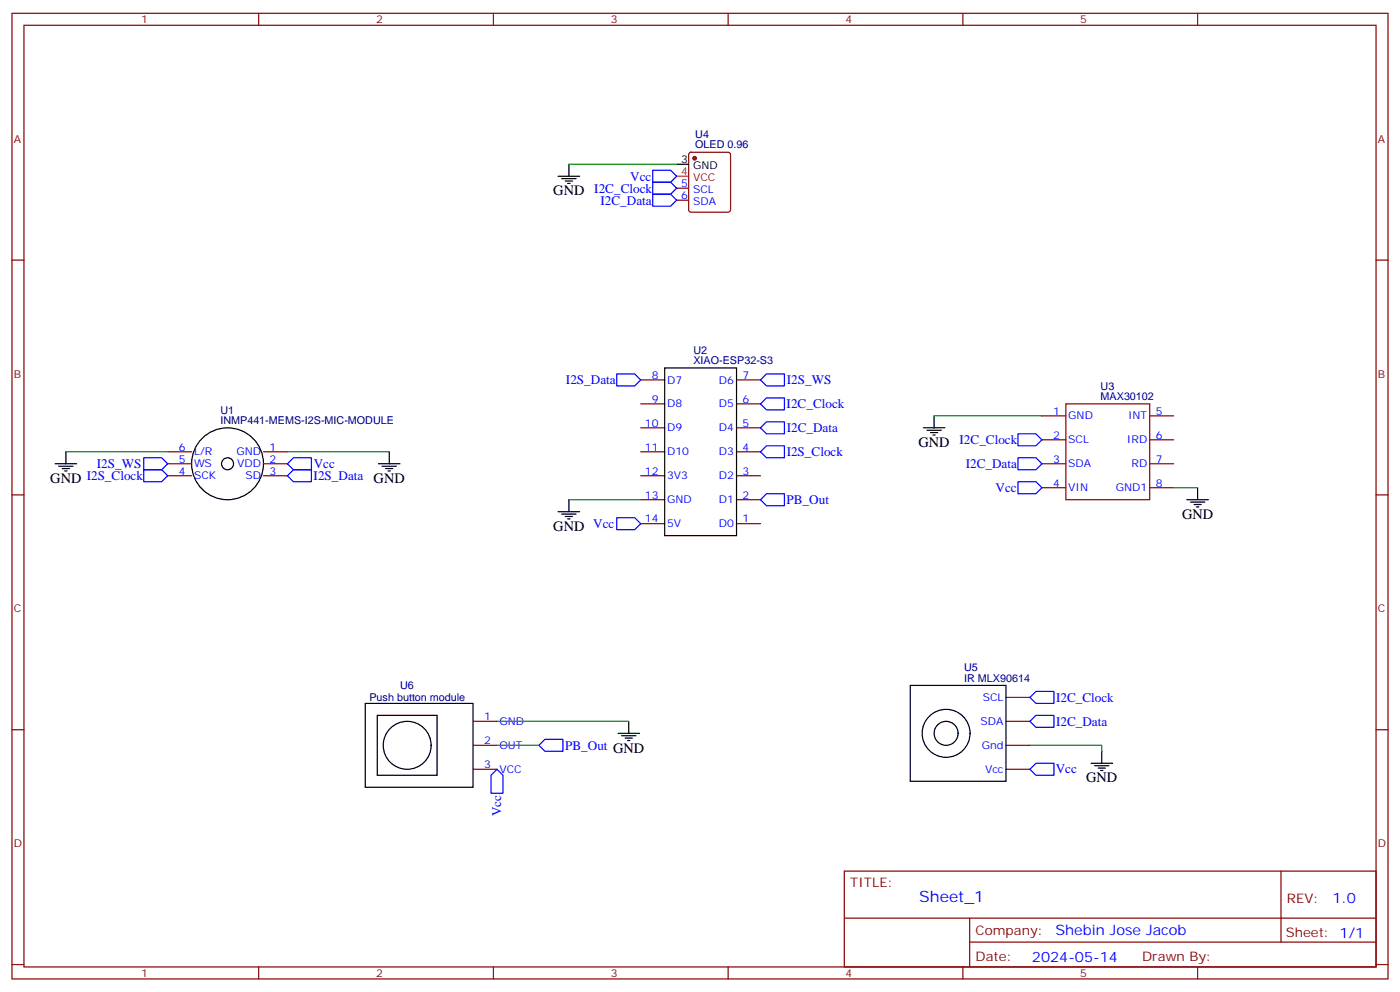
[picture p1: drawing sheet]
<svg xmlns="http://www.w3.org/2000/svg" width="412mm" height="292mm" viewBox="0 0 412 292" stroke-linecap="round" stroke-linejoin="round" font-family="sans-serif">
<g fill="none" stroke="#870000" stroke-width=".35">
<path d="M3.5 3.9h405.4v284.4h-405.4zM7.1 7.4h398.2v277.3h-398.2zM76.2 3.9v3.5M145.3 3.9v3.5M214.5 3.9v3.5M283.6 3.9v3.5M352.8 3.9v3.5M199.3 55.4h3.5M199.3 58.9h3.5M203.1 45l.5-.2h10.9l.5 .2 .2 .5v16.3l-.2 .5-.5 .2h-10.9l-.5-.3-.3-.4v-16.3zM3.5 76.6h3.6M405.3 76.6h3.6"/>
<path d="M188.7 118.9h7.1M188.7 111.9h7.1M217 118.9h7M217 111.9h7M314 118.9h24.7v28.2h-24.7zM49.4 133h7M49.4 136.6h7M77.6 133h7.1M77.6 136.6h7.1M188.7 133h7.1M188.7 126h7.1M217 133h7"/>
<path d="M217 126h7M306.9 136.6h7.1M306.9 129.5h7.1M306.9 122.4h7.1M338.7 136.6h7M338.7 129.5h7M338.7 122.4h7M3.5 145.7h3.6M49.4 140.1h7M77.6 140.1h7.1M188.7 140.1h7.1M188.7 154.2h7.1"/>
<path d="M188.7 147.1h7.1M217 140.1h7M217 154.2h7M217 147.1h7M306.9 143.6h7.1M338.7 143.6h7M405.3 145.7h3.6M3.5 214.9h3.6M139.3 219.5h7.1M139.3 212.4h7.1M296.3 219.5h7.1M296.3 212.4h7.1"/>
<path d="M296.3 205.4h7.1M405.3 214.9h3.6M139.3 226.5h7.1M296.3 226.5h7.1M248.7 256.5h156.6v28.2h-156.6zM377.3 256.5v20.9M248.7 270.4h156.5M285.6 277.4h119.6M285.6 270.4v14.1M3.5 284h3.6M76.2 284.7v3.6M145.3 284.7v3.6"/>
<path d="M214.5 284.7v3.6M283.6 284.7v3.6M352.8 284.7v3.6M405.3 284h3.6"/>
</g>
<g fill="none" stroke="#000" stroke-width=".35">
<path d="M164.4 51.9h6.3M165.5 52.6h4.2M166.5 53.3h2.1M167.2 54h.7M167.6 48.4v3.5M199.3 48.4h3.5M195.8 108.3h21.2v49.4h-21.2zM16.2 136.6h6.4M17.3 137.3h4.2M18.3 138h2.2M19 138.7h.8M19.4 133v3.6"/>
<path d="M111.5 136.6h6.3M112.5 137.3h4.3M113.6 138h2.1M114.3 138.7h.7M114.7 133v3.6M272 126h6.3M273 126.7h4.3M274.1 127.4h2.1M274.8 128.1h.7M275.2 122.4v3.6M164.4 150.7h6.3M165.5 151.4h4.2"/>
<path d="M166.5 152.1h2.1M167.2 152.8h.7M167.6 147.1v3.6M349.6 147.1h6.4M350.7 147.8h4.2M351.7 148.6h2.1M352.4 149.3h.7M352.8 143.6v3.5M107.6 207.1h31.7v24.7h-31.7zM111.1 210.6h17.7v17.7h-17.7zM182 215.9h6.4M183.1 216.6h4.2"/>
<path d="M184.1 217.3h2.2M184.9 218.1h.7M185.2 212.4v3.5M268.1 201.8h28.2v28.2h-28.2zM321.4 224.8h6.3M322.4 225.5h4.3M323.5 226.2h2.1M324.2 226.9h.7M324.6 221.2v3.6"/>
<circle cx="67" cy="136.6" r="10.6"/>
<circle cx="67" cy="136.6" r="1.76"/>
<circle cx="119.9" cy="219.5" r="7.1"/>
<circle cx="278.7" cy="215.9" r="7.1"/>
<circle cx="278.7" cy="215.9" r="3.5"/>
</g>
<circle cx="204.6" cy="46.6" r=".53" fill="#870000" stroke="#870000" stroke-width=".35"/>
<path d="M199.3 51.9h3.5" fill="none" stroke="#f00" stroke-width=".35"/>
<path d="M167.6 48.4h31.7M19.4 133h30M84.7 133h30M275.2 122.4h31.7M167.6 147.1h21.1M345.7 143.6h7.1M146.4 212.4h38.8M146.4 219.5h12.3M303.4 219.5h21.2v1.7" fill="none" stroke="#008700" stroke-width=".35"/>
<g fill="none" stroke="#00f" stroke-width=".35">
<path d="M192.3 50.1h5.3l1.7 1.8-1.7 1.8h-5.3zM192.3 53.7h5.3l1.7 1.7-1.7 1.8h-5.3zM192.3 57.2h5.3l1.7 1.7-1.7 1.8h-5.3zM181.7 110.1h5.3l1.7 1.8-1.7 1.7h-5.3zM224 118.9l1.8-1.7h5.3v3.5h-5.3zM225.8 110.1h5.3v3.5h-5.3l-1.8-1.7zM42.3 134.8h5.3l1.8 1.8-1.8 1.7h-5.3zM42.3 138.3h5.3l1.8 1.8-1.8 1.8h-5.3zM84.7 136.6l1.7-1.8h5.3v3.5h-5.3zM224 126l1.8-1.8h5.3v3.5h-5.3zM224 133l1.8-1.7h5.3v3.5h-5.3zM299.9 127.7h5.3l1.7 1.8-1.7 1.8h-5.3z"/>
<path d="M299.9 134.8h5.3l1.7 1.8-1.7 1.7h-5.3zM84.7 140.1l1.7-1.8h5.3v3.6h-5.3zM181.7 152.4h5.3l1.7 1.8-1.7 1.8h-5.3zM224 147.1l1.8-1.7h5.3v3.5h-5.3zM299.9 141.9h5.3l1.7 1.7-1.7 1.8h-5.3zM158.7 219.5l1.8-1.8h5.3v3.5h-5.3zM303.4 205.4l1.8-1.8h5.2v3.5h-5.2zM303.4 212.4l1.8-1.8h5.2v3.6h-5.2zM146.4 226.5l1.8 1.8v5.3h-3.6v-5.3zM303.4 226.5l1.8-1.7h5.2v3.5h-5.2z"/>
</g>
<text font-size="4.6" fill="#00f" x="270.8" y="265.5">Sheet_1</text>
<g font-size="4.2">
<text x="163" y="57.5">GND</text>
<text x="270.6" y="131.6">GND</text>
<text x="14.8" y="142.2">GND I2S_Clock</text>
<text x="110.1" y="142.2">GND</text>
<text x="348.2" y="152.8">GND</text>
<text x="163" y="156.3">GND Vcc</text>
<text x="320" y="230.4">GND</text>
</g>
<g font-size="4.2" fill="#00f">
<text x="392.5" y="265.8">1.0</text>
<text x="310.9" y="275.3">Shebin Jose Jacob</text>
<text x="304" y="283.1">2024-05-14</text>
</g>
<g font-size="3.9" fill="#00f">
<text x="185.7" y="53.2">Vcc</text>
<text x="175.1" y="56.7">I2C_Clock</text>
<text x="176.9" y="60.2">I2C_Data</text>
<text x="166.7" y="113.1">I2S_Data</text>
<text x="231.8" y="113.2">I2S_WS</text>
<text x="231.7" y="120.2">I2C_Clock</text>
<text x="231.8" y="127.3">I2C_Data</text>
<text x="282.7" y="130.8">I2C_Clock</text>
<text x="28.6" y="137.8">I2S_WS</text>
<text x="92.4" y="137.8">Vcc</text>
<text x="231.7" y="134.3">I2S_Clock</text>
<text x="284.5" y="137.8">I2C_Data</text>
<text x="92.4" y="141.4">I2S_Data</text>
<text x="231.7" y="148.4">PB_Out</text>
<text x="293.3" y="144.9">Vcc</text>
<text x="311.1" y="206.6">I2C_Clock</text>
<text x="311.1" y="213.7">I2C_Data</text>
<text x="166.5" y="220.7">PB_Out GND</text>
<text x="311" y="227.7">Vcc</text>
<text x="147.7" y="240.3" transform="rotate(-90 147.7 240.3)">Vcc</text>
</g>
<g font-size="3.9" fill="#800">
<text x="250.5" y="261.1">TITLE:</text>
<text x="379.1" y="265.8">REV:</text>
<text x="287.4" y="275.3">Company:</text>
<text x="378.7" y="275.9">Sheet: 1/1</text>
<text x="287.4" y="283">Date:</text>
<text x="336.4" y="283.1">Drawn By:</text>
</g>
<g font-size="3.2" fill="#800">
<text x="41.6" y="6.9">1</text>
<text x="110.8" y="6.9">2</text>
<text x="179.9" y="6.9">3</text>
<text x="249.1" y="6.9">4</text>
<text x="318.2" y="6.9">5</text>
<text x="4.1" y="42">A</text>
<text x="405.9" y="42">A</text>
<text x="4.1" y="111.2">B</text>
<text x="405.9" y="111.2">B</text>
<text x="4.1" y="180.3">C</text>
<text x="405.9" y="180.3">C</text>
<text x="4.1" y="249.4">D</text>
<text x="405.9" y="249.4">D</text>
<text x="41.6" y="287.7">1</text>
<text x="110.8" y="287.7">2</text>
<text x="179.9" y="287.7">3</text>
<text x="249.1" y="287.7">4</text>
<text x="318.2" y="287.7">5</text>
</g>
<g font-size="3.2" fill="#000080">
<text x="204.8" y="40.6">U4</text>
<text x="204.8" y="43.7">OLED 0.96</text>
<text x="204.3" y="107.2">XIAO-ESP32-S3</text>
<text x="204.3" y="104.1">U2</text>
<text x="324.2" y="117.8">MAX30102</text>
<text x="324.2" y="114.7">U3</text>
<text x="64.9" y="124.9">INMP441-MEMS-I2S-MIC-MODULE</text>
<text x="64.9" y="121.8">U1</text>
<text x="284" y="197.7">U5</text>
<text x="117.8" y="202.9">U6</text>
<text x="284" y="200.8">IR MLX90614</text>
<text x="108.8" y="206.5">Push button module</text>
</g>
<g font-size="3.2">
<text x="200.7" y="48">3</text>
<text x="204.2" y="49.8">GND</text>
</g>
<g font-size="3.2" fill="#f00">
<text x="200.7" y="51.5">4</text>
<text x="204.2" y="53.3">VCC</text>
</g>
<g font-size="3.2" fill="#00f">
<text x="200.7" y="55.1">5</text>
<text x="200.7" y="58.6">6</text>
<text x="204.2" y="56.8">SCL</text>
<text x="204.2" y="60.4">SDA</text>
<text x="192" y="111.5">8</text>
<text x="196.5" y="112.9">D7</text>
<text x="211.8" y="112.9">D6</text>
<text x="218.7" y="111.5">7</text>
<text x="192" y="118.6">9</text>
<text x="196.5" y="120">D8</text>
<text x="211.8" y="120">D5</text>
<text x="218.7" y="118.6">6</text>
<text x="190" y="125.6">10</text>
<text x="218.7" y="125.6">5</text>
<text x="310.2" y="122.1">1</text>
<text x="314.7" y="123.5">GND</text>
<text x="332.3" y="123.5">INT</text>
<text x="340.4" y="122.1">5</text>
<text x="196.5" y="127">D9</text>
<text x="211.8" y="127">D4</text>
<text x="310.2" y="129.2">2</text>
<text x="314.7" y="130.6">SCL</text>
<text x="332" y="130.6">IRD</text>
<text x="340.4" y="129.2">6</text>
<text x="52.7" y="136.2">5</text>
<text x="52.7" y="132.7">6</text>
<text x="57.1" y="137.6">WS</text>
<text x="57.1" y="134.1">L/R</text>
<text x="69.6" y="134.1">GND</text>
<text x="69.8" y="137.6">VDD</text>
<text x="79.4" y="132.7">1</text>
<text x="79.4" y="136.2">2</text>
<text x="190" y="132.7">11</text>
<text x="196.5" y="134.1">D10</text>
<text x="211.8" y="134.1">D3</text>
<text x="218.7" y="132.7">4</text>
<text x="310.2" y="136.2">3</text>
<text x="314.7" y="137.6">SDA</text>
<text x="333.3" y="137.6">RD</text>
<text x="340.4" y="136.2">7</text>
<text x="52.7" y="139.7">4</text>
<text x="57.1" y="141.1">SCK</text>
<text x="72.3" y="141.1">SD</text>
<text x="79.4" y="139.7">3</text>
<text x="190" y="139.7">12</text>
<text x="196.5" y="141.1">3V3</text>
<text x="211.8" y="141.1">D2</text>
<text x="218.7" y="139.7">3</text>
<text x="310.2" y="143.3">4</text>
<text x="340.4" y="143.3">8</text>
<text x="190" y="146.8">13</text>
<text x="196.5" y="148.2">GND</text>
<text x="211.8" y="148.2">D1</text>
<text x="218.7" y="146.8">2</text>
<text x="314.7" y="144.7">VIN</text>
<text x="328.7" y="144.7">GND1</text>
<text x="190" y="153.8">14</text>
<text x="196.5" y="155.3">5V</text>
<text x="211.8" y="155.3">D0</text>
<text x="218.7" y="153.8">1</text>
<text x="289.5" y="206.4">SCL</text>
<text x="142.6" y="212.1">1</text>
<text x="147.1" y="213.5">GND</text>
<text x="288.8" y="213.5">SDA</text>
<text x="142.6" y="219.1">2</text>
<text x="147.1" y="220.5">OUT</text>
<text x="289.2" y="220.5">Gnd</text>
<text x="142.6" y="226.2">3</text>
<text x="147.1" y="227.6">VCC</text>
<text x="290.2" y="227.6">Vcc</text>
</g>
</svg>
